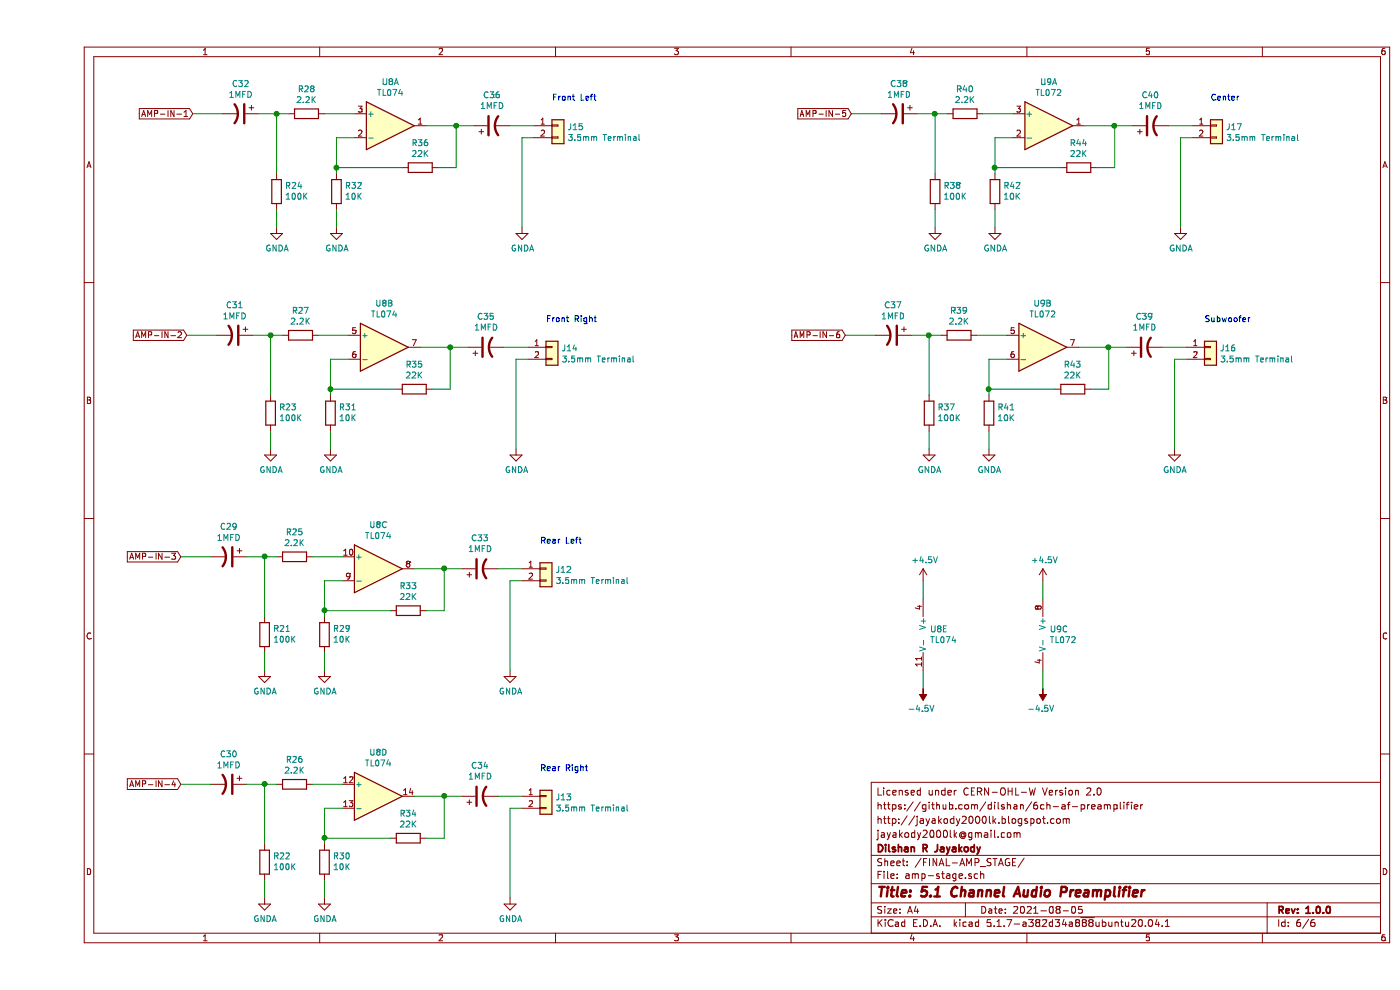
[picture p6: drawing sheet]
EESchema Schematic File Version 4
EELAYER 30 0
EELAYER END
$Descr A4 11693 8268
encoding utf-8
Sheet 6 6
Title "5.1 Channel Audio Preamplifier"
Date "2021-08-05"
Rev "1.0.0"
Comp "Dilshan R Jayakody"
Comment1 "jayakody2000lk@gmail.com"
Comment2 "http://jayakody2000lk.blogspot.com"
Comment3 "https://github.com/dilshan/6ch-af-preamplifier"
Comment4 "Licensed under CERN-OHL-W Version 2.0"
$EndDescr
$Comp
L Amplifier_Operational:TL074 U8
U 1 1
P 2950 1050
F 0 "U8" H 2950 1417 50  0000 C CNN
F 1 "TL074" H 2950 1326 50  0000 C CNN
F 2 "Package_SO:SO-14_3.9x8.65mm_P1.27mm" H 2900 1150 50  0001 C CNN
F 3 "http://www.ti.com/lit/ds/symlink/tl071.pdf" H 3000 1250 50  0001 C CNN
	1    2950 1050
	1    0    0    -1  
$EndComp
$Comp
L Amplifier_Operational:TL074 U8
U 2 1
P 2900 2900
F 0 "U8" H 2900 3267 50  0000 C CNN
F 1 "TL074" H 2900 3176 50  0000 C CNN
F 2 "Package_SO:SO-14_3.9x8.65mm_P1.27mm" H 2850 3000 50  0001 C CNN
F 3 "http://www.ti.com/lit/ds/symlink/tl071.pdf" H 2950 3100 50  0001 C CNN
	2    2900 2900
	1    0    0    -1  
$EndComp
$Comp
L Amplifier_Operational:TL074 U8
U 3 1
P 2850 4750
F 0 "U8" H 2850 5117 50  0000 C CNN
F 1 "TL074" H 2850 5026 50  0000 C CNN
F 2 "Package_SO:SO-14_3.9x8.65mm_P1.27mm" H 2800 4850 50  0001 C CNN
F 3 "http://www.ti.com/lit/ds/symlink/tl071.pdf" H 2900 4950 50  0001 C CNN
	3    2850 4750
	1    0    0    -1  
$EndComp
$Comp
L Amplifier_Operational:TL074 U8
U 4 1
P 2850 6650
F 0 "U8" H 2850 7017 50  0000 C CNN
F 1 "TL074" H 2850 6926 50  0000 C CNN
F 2 "Package_SO:SO-14_3.9x8.65mm_P1.27mm" H 2800 6750 50  0001 C CNN
F 3 "http://www.ti.com/lit/ds/symlink/tl071.pdf" H 2900 6850 50  0001 C CNN
	4    2850 6650
	1    0    0    -1  
$EndComp
$Comp
L Amplifier_Operational:TL074 U8
U 5 1
P 7500 5300
F 0 "U8" H 7458 5346 50  0000 L CNN
F 1 "TL074" H 7458 5255 50  0000 L CNN
F 2 "Package_SO:SO-14_3.9x8.65mm_P1.27mm" H 7450 5400 50  0001 C CNN
F 3 "http://www.ti.com/lit/ds/symlink/tl071.pdf" H 7550 5500 50  0001 C CNN
	5    7500 5300
	1    0    0    -1  
$EndComp
$Comp
L Device:R R36
U 1 1
P 3200 1400
F 0 "R36" V 2993 1400 50  0000 C CNN
F 1 "22K" V 3084 1400 50  0000 C CNN
F 2 "Resistor_SMD:R_0805_2012Metric_Pad1.20x1.40mm_HandSolder" V 3130 1400 50  0001 C CNN
F 3 "~" H 3200 1400 50  0001 C CNN
	1    3200 1400
	0    1    1    0   
$EndComp
Wire Wire Line
	2650 1150 2500 1150
Wire Wire Line
	2500 1150 2500 1400
Wire Wire Line
	3250 1050 3500 1050
$Comp
L Device:R R32
U 1 1
P 2500 1600
F 0 "R32" H 2430 1554 50  0000 R CNN
F 1 "10K" H 2430 1645 50  0000 R CNN
F 2 "Resistor_SMD:R_0805_2012Metric_Pad1.20x1.40mm_HandSolder" V 2430 1600 50  0001 C CNN
F 3 "~" H 2500 1600 50  0001 C CNN
	1    2500 1600
	-1   0    0    1   
$EndComp
Wire Wire Line
	3050 1400 2500 1400
Connection ~ 2500 1400
Wire Wire Line
	2500 1400 2500 1450
Wire Wire Line
	3500 1050 3500 1400
Wire Wire Line
	3500 1400 3350 1400
$Comp
L power:GNDA #PWR078
U 1 1
P 2500 1900
F 0 "#PWR078" H 2500 1650 50  0001 C CNN
F 1 "GNDA" H 2505 1727 50  0000 C CNN
F 2 "" H 2500 1900 50  0001 C CNN
F 3 "" H 2500 1900 50  0001 C CNN
	1    2500 1900
	1    0    0    -1  
$EndComp
Wire Wire Line
	2500 1750 2500 1900
$Comp
L Device:R R28
U 1 1
P 2250 950
F 0 "R28" V 2043 950 50  0000 C CNN
F 1 "2.2K" V 2134 950 50  0000 C CNN
F 2 "Resistor_SMD:R_0805_2012Metric_Pad1.20x1.40mm_HandSolder" V 2180 950 50  0001 C CNN
F 3 "~" H 2250 950 50  0001 C CNN
	1    2250 950 
	0    1    1    0   
$EndComp
Wire Wire Line
	2400 950  2650 950 
$Comp
L Device:R R24
U 1 1
P 2000 1600
F 0 "R24" H 1930 1554 50  0000 R CNN
F 1 "100K" H 1930 1645 50  0000 R CNN
F 2 "Resistor_SMD:R_0805_2012Metric_Pad1.20x1.40mm_HandSolder" V 1930 1600 50  0001 C CNN
F 3 "~" H 2000 1600 50  0001 C CNN
	1    2000 1600
	-1   0    0    1   
$EndComp
$Comp
L power:GNDA #PWR074
U 1 1
P 2000 1900
F 0 "#PWR074" H 2000 1650 50  0001 C CNN
F 1 "GNDA" H 2005 1727 50  0000 C CNN
F 2 "" H 2000 1900 50  0001 C CNN
F 3 "" H 2000 1900 50  0001 C CNN
	1    2000 1900
	1    0    0    -1  
$EndComp
Wire Wire Line
	2000 1900 2000 1750
Wire Wire Line
	2000 1450 2000 950 
Wire Wire Line
	2000 950  2100 950 
$Comp
L Device:CP1 C32
U 1 1
P 1700 950
F 0 "C32" V 1448 950 50  0000 C CNN
F 1 "1MFD" V 1539 950 50  0000 C CNN
F 2 "Capacitor_SMD:CP_Elec_4x5.3" H 1700 950 50  0001 C CNN
F 3 "~" H 1700 950 50  0001 C CNN
	1    1700 950 
	0    1    1    0   
$EndComp
Wire Wire Line
	1850 950  2000 950 
Connection ~ 2000 950 
Wire Wire Line
	1300 950  1550 950 
Text GLabel 1300 950  0    50   Input ~ 0
AMP-IN-1
$Comp
L Device:CP1 C36
U 1 1
P 3800 1050
F 0 "C36" V 4052 1050 50  0000 C CNN
F 1 "1MFD" V 3961 1050 50  0000 C CNN
F 2 "Capacitor_SMD:CP_Elec_4x5.3" H 3800 1050 50  0001 C CNN
F 3 "~" H 3800 1050 50  0001 C CNN
	1    3800 1050
	0    -1   -1   0   
$EndComp
Wire Wire Line
	3500 1050 3650 1050
Connection ~ 3500 1050
$Comp
L Connector_Generic:Conn_01x02 J15
U 1 1
P 4350 1050
F 0 "J15" H 4430 1042 50  0000 L CNN
F 1 "3.5mm Terminal" H 4430 951 50  0000 L CNN
F 2 "6ch-opamp:3.50mm_PCB_Terminal" H 4350 1050 50  0001 C CNN
F 3 "~" H 4350 1050 50  0001 C CNN
	1    4350 1050
	1    0    0    -1  
$EndComp
$Comp
L power:GNDA #PWR082
U 1 1
P 4050 1900
F 0 "#PWR082" H 4050 1650 50  0001 C CNN
F 1 "GNDA" H 4055 1727 50  0000 C CNN
F 2 "" H 4050 1900 50  0001 C CNN
F 3 "" H 4050 1900 50  0001 C CNN
	1    4050 1900
	1    0    0    -1  
$EndComp
Wire Wire Line
	3950 1050 4150 1050
Wire Wire Line
	4050 1900 4050 1150
Wire Wire Line
	4050 1150 4150 1150
$Comp
L Device:R R35
U 1 1
P 3150 3250
F 0 "R35" V 2943 3250 50  0000 C CNN
F 1 "22K" V 3034 3250 50  0000 C CNN
F 2 "Resistor_SMD:R_0805_2012Metric_Pad1.20x1.40mm_HandSolder" V 3080 3250 50  0001 C CNN
F 3 "~" H 3150 3250 50  0001 C CNN
	1    3150 3250
	0    1    1    0   
$EndComp
Wire Wire Line
	2600 3000 2450 3000
Wire Wire Line
	2450 3000 2450 3250
Wire Wire Line
	3200 2900 3450 2900
$Comp
L Device:R R31
U 1 1
P 2450 3450
F 0 "R31" H 2380 3404 50  0000 R CNN
F 1 "10K" H 2380 3495 50  0000 R CNN
F 2 "Resistor_SMD:R_0805_2012Metric_Pad1.20x1.40mm_HandSolder" V 2380 3450 50  0001 C CNN
F 3 "~" H 2450 3450 50  0001 C CNN
	1    2450 3450
	-1   0    0    1   
$EndComp
Wire Wire Line
	3000 3250 2450 3250
Connection ~ 2450 3250
Wire Wire Line
	2450 3250 2450 3300
Wire Wire Line
	3450 2900 3450 3250
Wire Wire Line
	3450 3250 3300 3250
$Comp
L power:GNDA #PWR077
U 1 1
P 2450 3750
F 0 "#PWR077" H 2450 3500 50  0001 C CNN
F 1 "GNDA" H 2455 3577 50  0000 C CNN
F 2 "" H 2450 3750 50  0001 C CNN
F 3 "" H 2450 3750 50  0001 C CNN
	1    2450 3750
	1    0    0    -1  
$EndComp
Wire Wire Line
	2450 3600 2450 3750
$Comp
L Device:R R27
U 1 1
P 2200 2800
F 0 "R27" V 1993 2800 50  0000 C CNN
F 1 "2.2K" V 2084 2800 50  0000 C CNN
F 2 "Resistor_SMD:R_0805_2012Metric_Pad1.20x1.40mm_HandSolder" V 2130 2800 50  0001 C CNN
F 3 "~" H 2200 2800 50  0001 C CNN
	1    2200 2800
	0    1    1    0   
$EndComp
Wire Wire Line
	2350 2800 2600 2800
$Comp
L Device:R R23
U 1 1
P 1950 3450
F 0 "R23" H 1880 3404 50  0000 R CNN
F 1 "100K" H 1880 3495 50  0000 R CNN
F 2 "Resistor_SMD:R_0805_2012Metric_Pad1.20x1.40mm_HandSolder" V 1880 3450 50  0001 C CNN
F 3 "~" H 1950 3450 50  0001 C CNN
	1    1950 3450
	-1   0    0    1   
$EndComp
$Comp
L power:GNDA #PWR073
U 1 1
P 1950 3750
F 0 "#PWR073" H 1950 3500 50  0001 C CNN
F 1 "GNDA" H 1955 3577 50  0000 C CNN
F 2 "" H 1950 3750 50  0001 C CNN
F 3 "" H 1950 3750 50  0001 C CNN
	1    1950 3750
	1    0    0    -1  
$EndComp
Wire Wire Line
	1950 3750 1950 3600
Wire Wire Line
	1950 3300 1950 2800
Wire Wire Line
	1950 2800 2050 2800
$Comp
L Device:CP1 C31
U 1 1
P 1650 2800
F 0 "C31" V 1398 2800 50  0000 C CNN
F 1 "1MFD" V 1489 2800 50  0000 C CNN
F 2 "Capacitor_SMD:CP_Elec_4x5.3" H 1650 2800 50  0001 C CNN
F 3 "~" H 1650 2800 50  0001 C CNN
	1    1650 2800
	0    1    1    0   
$EndComp
Wire Wire Line
	1800 2800 1950 2800
Connection ~ 1950 2800
Wire Wire Line
	1250 2800 1500 2800
Text GLabel 1250 2800 0    50   Input ~ 0
AMP-IN-2
$Comp
L Device:CP1 C35
U 1 1
P 3750 2900
F 0 "C35" V 4002 2900 50  0000 C CNN
F 1 "1MFD" V 3911 2900 50  0000 C CNN
F 2 "Capacitor_SMD:CP_Elec_4x5.3" H 3750 2900 50  0001 C CNN
F 3 "~" H 3750 2900 50  0001 C CNN
	1    3750 2900
	0    -1   -1   0   
$EndComp
Wire Wire Line
	3450 2900 3600 2900
Connection ~ 3450 2900
$Comp
L Connector_Generic:Conn_01x02 J14
U 1 1
P 4300 2900
F 0 "J14" H 4380 2892 50  0000 L CNN
F 1 "3.5mm Terminal" H 4380 2801 50  0000 L CNN
F 2 "6ch-opamp:3.50mm_PCB_Terminal" H 4300 2900 50  0001 C CNN
F 3 "~" H 4300 2900 50  0001 C CNN
	1    4300 2900
	1    0    0    -1  
$EndComp
$Comp
L power:GNDA #PWR081
U 1 1
P 4000 3750
F 0 "#PWR081" H 4000 3500 50  0001 C CNN
F 1 "GNDA" H 4005 3577 50  0000 C CNN
F 2 "" H 4000 3750 50  0001 C CNN
F 3 "" H 4000 3750 50  0001 C CNN
	1    4000 3750
	1    0    0    -1  
$EndComp
Wire Wire Line
	3900 2900 4100 2900
Wire Wire Line
	4000 3750 4000 3000
Wire Wire Line
	4000 3000 4100 3000
$Comp
L Device:R R33
U 1 1
P 3100 5100
F 0 "R33" V 2893 5100 50  0000 C CNN
F 1 "22K" V 2984 5100 50  0000 C CNN
F 2 "Resistor_SMD:R_0805_2012Metric_Pad1.20x1.40mm_HandSolder" V 3030 5100 50  0001 C CNN
F 3 "~" H 3100 5100 50  0001 C CNN
	1    3100 5100
	0    1    1    0   
$EndComp
Wire Wire Line
	2550 4850 2400 4850
Wire Wire Line
	2400 4850 2400 5100
Wire Wire Line
	3150 4750 3400 4750
$Comp
L Device:R R29
U 1 1
P 2400 5300
F 0 "R29" H 2330 5254 50  0000 R CNN
F 1 "10K" H 2330 5345 50  0000 R CNN
F 2 "Resistor_SMD:R_0805_2012Metric_Pad1.20x1.40mm_HandSolder" V 2330 5300 50  0001 C CNN
F 3 "~" H 2400 5300 50  0001 C CNN
	1    2400 5300
	-1   0    0    1   
$EndComp
Wire Wire Line
	2950 5100 2400 5100
Connection ~ 2400 5100
Wire Wire Line
	2400 5100 2400 5150
Wire Wire Line
	3400 4750 3400 5100
Wire Wire Line
	3400 5100 3250 5100
$Comp
L power:GNDA #PWR075
U 1 1
P 2400 5600
F 0 "#PWR075" H 2400 5350 50  0001 C CNN
F 1 "GNDA" H 2405 5427 50  0000 C CNN
F 2 "" H 2400 5600 50  0001 C CNN
F 3 "" H 2400 5600 50  0001 C CNN
	1    2400 5600
	1    0    0    -1  
$EndComp
Wire Wire Line
	2400 5450 2400 5600
$Comp
L Device:R R25
U 1 1
P 2150 4650
F 0 "R25" V 1943 4650 50  0000 C CNN
F 1 "2.2K" V 2034 4650 50  0000 C CNN
F 2 "Resistor_SMD:R_0805_2012Metric_Pad1.20x1.40mm_HandSolder" V 2080 4650 50  0001 C CNN
F 3 "~" H 2150 4650 50  0001 C CNN
	1    2150 4650
	0    1    1    0   
$EndComp
Wire Wire Line
	2300 4650 2550 4650
$Comp
L Device:R R21
U 1 1
P 1900 5300
F 0 "R21" H 1830 5254 50  0000 R CNN
F 1 "100K" H 1830 5345 50  0000 R CNN
F 2 "Resistor_SMD:R_0805_2012Metric_Pad1.20x1.40mm_HandSolder" V 1830 5300 50  0001 C CNN
F 3 "~" H 1900 5300 50  0001 C CNN
	1    1900 5300
	-1   0    0    1   
$EndComp
$Comp
L power:GNDA #PWR071
U 1 1
P 1900 5600
F 0 "#PWR071" H 1900 5350 50  0001 C CNN
F 1 "GNDA" H 1905 5427 50  0000 C CNN
F 2 "" H 1900 5600 50  0001 C CNN
F 3 "" H 1900 5600 50  0001 C CNN
	1    1900 5600
	1    0    0    -1  
$EndComp
Wire Wire Line
	1900 5600 1900 5450
Wire Wire Line
	1900 5150 1900 4650
Wire Wire Line
	1900 4650 2000 4650
$Comp
L Device:CP1 C29
U 1 1
P 1600 4650
F 0 "C29" V 1348 4650 50  0000 C CNN
F 1 "1MFD" V 1439 4650 50  0000 C CNN
F 2 "Capacitor_SMD:CP_Elec_4x5.3" H 1600 4650 50  0001 C CNN
F 3 "~" H 1600 4650 50  0001 C CNN
	1    1600 4650
	0    1    1    0   
$EndComp
Wire Wire Line
	1750 4650 1900 4650
Connection ~ 1900 4650
Wire Wire Line
	1200 4650 1450 4650
Text GLabel 1200 4650 0    50   Input ~ 0
AMP-IN-3
$Comp
L Device:CP1 C33
U 1 1
P 3700 4750
F 0 "C33" V 3952 4750 50  0000 C CNN
F 1 "1MFD" V 3861 4750 50  0000 C CNN
F 2 "Capacitor_SMD:CP_Elec_4x5.3" H 3700 4750 50  0001 C CNN
F 3 "~" H 3700 4750 50  0001 C CNN
	1    3700 4750
	0    -1   -1   0   
$EndComp
Wire Wire Line
	3400 4750 3550 4750
Connection ~ 3400 4750
$Comp
L Connector_Generic:Conn_01x02 J12
U 1 1
P 4250 4750
F 0 "J12" H 4330 4742 50  0000 L CNN
F 1 "3.5mm Terminal" H 4330 4651 50  0000 L CNN
F 2 "6ch-opamp:3.50mm_PCB_Terminal" H 4250 4750 50  0001 C CNN
F 3 "~" H 4250 4750 50  0001 C CNN
	1    4250 4750
	1    0    0    -1  
$EndComp
$Comp
L power:GNDA #PWR079
U 1 1
P 3950 5600
F 0 "#PWR079" H 3950 5350 50  0001 C CNN
F 1 "GNDA" H 3955 5427 50  0000 C CNN
F 2 "" H 3950 5600 50  0001 C CNN
F 3 "" H 3950 5600 50  0001 C CNN
	1    3950 5600
	1    0    0    -1  
$EndComp
Wire Wire Line
	3850 4750 4050 4750
Wire Wire Line
	3950 5600 3950 4850
Wire Wire Line
	3950 4850 4050 4850
$Comp
L Device:R R34
U 1 1
P 3100 7000
F 0 "R34" V 2893 7000 50  0000 C CNN
F 1 "22K" V 2984 7000 50  0000 C CNN
F 2 "Resistor_SMD:R_0805_2012Metric_Pad1.20x1.40mm_HandSolder" V 3030 7000 50  0001 C CNN
F 3 "~" H 3100 7000 50  0001 C CNN
	1    3100 7000
	0    1    1    0   
$EndComp
Wire Wire Line
	2550 6750 2400 6750
Wire Wire Line
	2400 6750 2400 7000
Wire Wire Line
	3150 6650 3400 6650
$Comp
L Device:R R30
U 1 1
P 2400 7200
F 0 "R30" H 2330 7154 50  0000 R CNN
F 1 "10K" H 2330 7245 50  0000 R CNN
F 2 "Resistor_SMD:R_0805_2012Metric_Pad1.20x1.40mm_HandSolder" V 2330 7200 50  0001 C CNN
F 3 "~" H 2400 7200 50  0001 C CNN
	1    2400 7200
	-1   0    0    1   
$EndComp
Wire Wire Line
	2950 7000 2400 7000
Connection ~ 2400 7000
Wire Wire Line
	2400 7000 2400 7050
Wire Wire Line
	3400 6650 3400 7000
Wire Wire Line
	3400 7000 3250 7000
$Comp
L power:GNDA #PWR076
U 1 1
P 2400 7500
F 0 "#PWR076" H 2400 7250 50  0001 C CNN
F 1 "GNDA" H 2405 7327 50  0000 C CNN
F 2 "" H 2400 7500 50  0001 C CNN
F 3 "" H 2400 7500 50  0001 C CNN
	1    2400 7500
	1    0    0    -1  
$EndComp
Wire Wire Line
	2400 7350 2400 7500
$Comp
L Device:R R26
U 1 1
P 2150 6550
F 0 "R26" V 1943 6550 50  0000 C CNN
F 1 "2.2K" V 2034 6550 50  0000 C CNN
F 2 "Resistor_SMD:R_0805_2012Metric_Pad1.20x1.40mm_HandSolder" V 2080 6550 50  0001 C CNN
F 3 "~" H 2150 6550 50  0001 C CNN
	1    2150 6550
	0    1    1    0   
$EndComp
Wire Wire Line
	2300 6550 2550 6550
$Comp
L Device:R R22
U 1 1
P 1900 7200
F 0 "R22" H 1830 7154 50  0000 R CNN
F 1 "100K" H 1830 7245 50  0000 R CNN
F 2 "Resistor_SMD:R_0805_2012Metric_Pad1.20x1.40mm_HandSolder" V 1830 7200 50  0001 C CNN
F 3 "~" H 1900 7200 50  0001 C CNN
	1    1900 7200
	-1   0    0    1   
$EndComp
$Comp
L power:GNDA #PWR072
U 1 1
P 1900 7500
F 0 "#PWR072" H 1900 7250 50  0001 C CNN
F 1 "GNDA" H 1905 7327 50  0000 C CNN
F 2 "" H 1900 7500 50  0001 C CNN
F 3 "" H 1900 7500 50  0001 C CNN
	1    1900 7500
	1    0    0    -1  
$EndComp
Wire Wire Line
	1900 7500 1900 7350
Wire Wire Line
	1900 7050 1900 6550
Wire Wire Line
	1900 6550 2000 6550
$Comp
L Device:CP1 C30
U 1 1
P 1600 6550
F 0 "C30" V 1348 6550 50  0000 C CNN
F 1 "1MFD" V 1439 6550 50  0000 C CNN
F 2 "Capacitor_SMD:CP_Elec_4x5.3" H 1600 6550 50  0001 C CNN
F 3 "~" H 1600 6550 50  0001 C CNN
	1    1600 6550
	0    1    1    0   
$EndComp
Wire Wire Line
	1750 6550 1900 6550
Connection ~ 1900 6550
Wire Wire Line
	1200 6550 1450 6550
Text GLabel 1200 6550 0    50   Input ~ 0
AMP-IN-4
$Comp
L Device:CP1 C34
U 1 1
P 3700 6650
F 0 "C34" V 3952 6650 50  0000 C CNN
F 1 "1MFD" V 3861 6650 50  0000 C CNN
F 2 "Capacitor_SMD:CP_Elec_4x5.3" H 3700 6650 50  0001 C CNN
F 3 "~" H 3700 6650 50  0001 C CNN
	1    3700 6650
	0    -1   -1   0   
$EndComp
Wire Wire Line
	3400 6650 3550 6650
Connection ~ 3400 6650
$Comp
L Connector_Generic:Conn_01x02 J13
U 1 1
P 4250 6650
F 0 "J13" H 4330 6642 50  0000 L CNN
F 1 "3.5mm Terminal" H 4330 6551 50  0000 L CNN
F 2 "6ch-opamp:3.50mm_PCB_Terminal" H 4250 6650 50  0001 C CNN
F 3 "~" H 4250 6650 50  0001 C CNN
	1    4250 6650
	1    0    0    -1  
$EndComp
$Comp
L power:GNDA #PWR080
U 1 1
P 3950 7500
F 0 "#PWR080" H 3950 7250 50  0001 C CNN
F 1 "GNDA" H 3955 7327 50  0000 C CNN
F 2 "" H 3950 7500 50  0001 C CNN
F 3 "" H 3950 7500 50  0001 C CNN
	1    3950 7500
	1    0    0    -1  
$EndComp
Wire Wire Line
	3850 6650 4050 6650
Wire Wire Line
	3950 7500 3950 6750
Wire Wire Line
	3950 6750 4050 6750
$Comp
L Device:R R44
U 1 1
P 8700 1400
F 0 "R44" V 8493 1400 50  0000 C CNN
F 1 "22K" V 8584 1400 50  0000 C CNN
F 2 "Resistor_SMD:R_0805_2012Metric_Pad1.20x1.40mm_HandSolder" V 8630 1400 50  0001 C CNN
F 3 "~" H 8700 1400 50  0001 C CNN
	1    8700 1400
	0    1    1    0   
$EndComp
Wire Wire Line
	8150 1150 8000 1150
Wire Wire Line
	8000 1150 8000 1400
Wire Wire Line
	8750 1050 9000 1050
$Comp
L Device:R R42
U 1 1
P 8000 1600
F 0 "R42" H 7930 1554 50  0000 R CNN
F 1 "10K" H 7930 1645 50  0000 R CNN
F 2 "Resistor_SMD:R_0805_2012Metric_Pad1.20x1.40mm_HandSolder" V 7930 1600 50  0001 C CNN
F 3 "~" H 8000 1600 50  0001 C CNN
	1    8000 1600
	-1   0    0    1   
$EndComp
Wire Wire Line
	8550 1400 8000 1400
Connection ~ 8000 1400
Wire Wire Line
	8000 1400 8000 1450
Wire Wire Line
	9000 1050 9000 1400
Wire Wire Line
	9000 1400 8850 1400
$Comp
L power:GNDA #PWR088
U 1 1
P 8000 1900
F 0 "#PWR088" H 8000 1650 50  0001 C CNN
F 1 "GNDA" H 8005 1727 50  0000 C CNN
F 2 "" H 8000 1900 50  0001 C CNN
F 3 "" H 8000 1900 50  0001 C CNN
	1    8000 1900
	1    0    0    -1  
$EndComp
Wire Wire Line
	8000 1750 8000 1900
$Comp
L Device:R R40
U 1 1
P 7750 950
F 0 "R40" V 7543 950 50  0000 C CNN
F 1 "2.2K" V 7634 950 50  0000 C CNN
F 2 "Resistor_SMD:R_0805_2012Metric_Pad1.20x1.40mm_HandSolder" V 7680 950 50  0001 C CNN
F 3 "~" H 7750 950 50  0001 C CNN
	1    7750 950 
	0    1    1    0   
$EndComp
Wire Wire Line
	7900 950  8150 950 
$Comp
L Device:R R38
U 1 1
P 7500 1600
F 0 "R38" H 7430 1554 50  0000 R CNN
F 1 "100K" H 7430 1645 50  0000 R CNN
F 2 "Resistor_SMD:R_0805_2012Metric_Pad1.20x1.40mm_HandSolder" V 7430 1600 50  0001 C CNN
F 3 "~" H 7500 1600 50  0001 C CNN
	1    7500 1600
	-1   0    0    1   
$EndComp
$Comp
L power:GNDA #PWR086
U 1 1
P 7500 1900
F 0 "#PWR086" H 7500 1650 50  0001 C CNN
F 1 "GNDA" H 7505 1727 50  0000 C CNN
F 2 "" H 7500 1900 50  0001 C CNN
F 3 "" H 7500 1900 50  0001 C CNN
	1    7500 1900
	1    0    0    -1  
$EndComp
Wire Wire Line
	7500 1900 7500 1750
Wire Wire Line
	7500 1450 7500 950 
Wire Wire Line
	7500 950  7600 950 
$Comp
L Device:CP1 C38
U 1 1
P 7200 950
F 0 "C38" V 6948 950 50  0000 C CNN
F 1 "1MFD" V 7039 950 50  0000 C CNN
F 2 "Capacitor_SMD:CP_Elec_4x5.3" H 7200 950 50  0001 C CNN
F 3 "~" H 7200 950 50  0001 C CNN
	1    7200 950 
	0    1    1    0   
$EndComp
Wire Wire Line
	7350 950  7500 950 
Connection ~ 7500 950 
Wire Wire Line
	6800 950  7050 950 
Text GLabel 6800 950  0    50   Input ~ 0
AMP-IN-5
$Comp
L Device:CP1 C40
U 1 1
P 9300 1050
F 0 "C40" V 9552 1050 50  0000 C CNN
F 1 "1MFD" V 9461 1050 50  0000 C CNN
F 2 "Capacitor_SMD:CP_Elec_4x5.3" H 9300 1050 50  0001 C CNN
F 3 "~" H 9300 1050 50  0001 C CNN
	1    9300 1050
	0    -1   -1   0   
$EndComp
Wire Wire Line
	9000 1050 9150 1050
Connection ~ 9000 1050
$Comp
L Connector_Generic:Conn_01x02 J17
U 1 1
P 9850 1050
F 0 "J17" H 9930 1042 50  0000 L CNN
F 1 "3.5mm Terminal" H 9930 951 50  0000 L CNN
F 2 "6ch-opamp:3.50mm_PCB_Terminal" H 9850 1050 50  0001 C CNN
F 3 "~" H 9850 1050 50  0001 C CNN
	1    9850 1050
	1    0    0    -1  
$EndComp
$Comp
L power:GNDA #PWR092
U 1 1
P 9550 1900
F 0 "#PWR092" H 9550 1650 50  0001 C CNN
F 1 "GNDA" H 9555 1727 50  0000 C CNN
F 2 "" H 9550 1900 50  0001 C CNN
F 3 "" H 9550 1900 50  0001 C CNN
	1    9550 1900
	1    0    0    -1  
$EndComp
Wire Wire Line
	9450 1050 9650 1050
Wire Wire Line
	9550 1900 9550 1150
Wire Wire Line
	9550 1150 9650 1150
$Comp
L Device:R R43
U 1 1
P 8650 3250
F 0 "R43" V 8443 3250 50  0000 C CNN
F 1 "22K" V 8534 3250 50  0000 C CNN
F 2 "Resistor_SMD:R_0805_2012Metric_Pad1.20x1.40mm_HandSolder" V 8580 3250 50  0001 C CNN
F 3 "~" H 8650 3250 50  0001 C CNN
	1    8650 3250
	0    1    1    0   
$EndComp
Wire Wire Line
	8100 3000 7950 3000
Wire Wire Line
	7950 3000 7950 3250
Wire Wire Line
	8700 2900 8950 2900
$Comp
L Device:R R41
U 1 1
P 7950 3450
F 0 "R41" H 7880 3404 50  0000 R CNN
F 1 "10K" H 7880 3495 50  0000 R CNN
F 2 "Resistor_SMD:R_0805_2012Metric_Pad1.20x1.40mm_HandSolder" V 7880 3450 50  0001 C CNN
F 3 "~" H 7950 3450 50  0001 C CNN
	1    7950 3450
	-1   0    0    1   
$EndComp
Wire Wire Line
	8500 3250 7950 3250
Connection ~ 7950 3250
Wire Wire Line
	7950 3250 7950 3300
Wire Wire Line
	8950 2900 8950 3250
Wire Wire Line
	8950 3250 8800 3250
$Comp
L power:GNDA #PWR087
U 1 1
P 7950 3750
F 0 "#PWR087" H 7950 3500 50  0001 C CNN
F 1 "GNDA" H 7955 3577 50  0000 C CNN
F 2 "" H 7950 3750 50  0001 C CNN
F 3 "" H 7950 3750 50  0001 C CNN
	1    7950 3750
	1    0    0    -1  
$EndComp
Wire Wire Line
	7950 3600 7950 3750
$Comp
L Device:R R39
U 1 1
P 7700 2800
F 0 "R39" V 7493 2800 50  0000 C CNN
F 1 "2.2K" V 7584 2800 50  0000 C CNN
F 2 "Resistor_SMD:R_0805_2012Metric_Pad1.20x1.40mm_HandSolder" V 7630 2800 50  0001 C CNN
F 3 "~" H 7700 2800 50  0001 C CNN
	1    7700 2800
	0    1    1    0   
$EndComp
Wire Wire Line
	7850 2800 8100 2800
$Comp
L Device:R R37
U 1 1
P 7450 3450
F 0 "R37" H 7380 3404 50  0000 R CNN
F 1 "100K" H 7380 3495 50  0000 R CNN
F 2 "Resistor_SMD:R_0805_2012Metric_Pad1.20x1.40mm_HandSolder" V 7380 3450 50  0001 C CNN
F 3 "~" H 7450 3450 50  0001 C CNN
	1    7450 3450
	-1   0    0    1   
$EndComp
$Comp
L power:GNDA #PWR085
U 1 1
P 7450 3750
F 0 "#PWR085" H 7450 3500 50  0001 C CNN
F 1 "GNDA" H 7455 3577 50  0000 C CNN
F 2 "" H 7450 3750 50  0001 C CNN
F 3 "" H 7450 3750 50  0001 C CNN
	1    7450 3750
	1    0    0    -1  
$EndComp
Wire Wire Line
	7450 3750 7450 3600
Wire Wire Line
	7450 3300 7450 2800
Wire Wire Line
	7450 2800 7550 2800
$Comp
L Device:CP1 C37
U 1 1
P 7150 2800
F 0 "C37" V 6898 2800 50  0000 C CNN
F 1 "1MFD" V 6989 2800 50  0000 C CNN
F 2 "Capacitor_SMD:CP_Elec_4x5.3" H 7150 2800 50  0001 C CNN
F 3 "~" H 7150 2800 50  0001 C CNN
	1    7150 2800
	0    1    1    0   
$EndComp
Wire Wire Line
	7300 2800 7450 2800
Connection ~ 7450 2800
Wire Wire Line
	6750 2800 7000 2800
Text GLabel 6750 2800 0    50   Input ~ 0
AMP-IN-6
$Comp
L Device:CP1 C39
U 1 1
P 9250 2900
F 0 "C39" V 9502 2900 50  0000 C CNN
F 1 "1MFD" V 9411 2900 50  0000 C CNN
F 2 "Capacitor_SMD:CP_Elec_4x5.3" H 9250 2900 50  0001 C CNN
F 3 "~" H 9250 2900 50  0001 C CNN
	1    9250 2900
	0    -1   -1   0   
$EndComp
Wire Wire Line
	8950 2900 9100 2900
Connection ~ 8950 2900
$Comp
L Connector_Generic:Conn_01x02 J16
U 1 1
P 9800 2900
F 0 "J16" H 9880 2892 50  0000 L CNN
F 1 "3.5mm Terminal" H 9880 2801 50  0000 L CNN
F 2 "6ch-opamp:3.50mm_PCB_Terminal" H 9800 2900 50  0001 C CNN
F 3 "~" H 9800 2900 50  0001 C CNN
	1    9800 2900
	1    0    0    -1  
$EndComp
$Comp
L power:GNDA #PWR091
U 1 1
P 9500 3750
F 0 "#PWR091" H 9500 3500 50  0001 C CNN
F 1 "GNDA" H 9505 3577 50  0000 C CNN
F 2 "" H 9500 3750 50  0001 C CNN
F 3 "" H 9500 3750 50  0001 C CNN
	1    9500 3750
	1    0    0    -1  
$EndComp
Wire Wire Line
	9400 2900 9600 2900
Wire Wire Line
	9500 3750 9500 3000
Wire Wire Line
	9500 3000 9600 3000
$Comp
L Amplifier_Operational:TL072 U9
U 1 1
P 8450 1050
F 0 "U9" H 8450 1417 50  0000 C CNN
F 1 "TL072" H 8450 1326 50  0000 C CNN
F 2 "Package_SO:SO-8_3.9x4.9mm_P1.27mm" H 8450 1050 50  0001 C CNN
F 3 "http://www.ti.com/lit/ds/symlink/tl071.pdf" H 8450 1050 50  0001 C CNN
	1    8450 1050
	1    0    0    -1  
$EndComp
$Comp
L Amplifier_Operational:TL072 U9
U 2 1
P 8400 2900
F 0 "U9" H 8400 3267 50  0000 C CNN
F 1 "TL072" H 8400 3176 50  0000 C CNN
F 2 "Package_SO:SO-8_3.9x4.9mm_P1.27mm" H 8400 2900 50  0001 C CNN
F 3 "http://www.ti.com/lit/ds/symlink/tl071.pdf" H 8400 2900 50  0001 C CNN
	2    8400 2900
	1    0    0    -1  
$EndComp
$Comp
L Amplifier_Operational:TL072 U9
U 3 1
P 8500 5300
F 0 "U9" H 8458 5346 50  0000 L CNN
F 1 "TL072" H 8458 5255 50  0000 L CNN
F 2 "Package_SO:SO-8_3.9x4.9mm_P1.27mm" H 8500 5300 50  0001 C CNN
F 3 "http://www.ti.com/lit/ds/symlink/tl071.pdf" H 8500 5300 50  0001 C CNN
	3    8500 5300
	1    0    0    -1  
$EndComp
$Comp
L 6ch-preamp:+4.5V #PWR083
U 1 1
P 7400 4850
F 0 "#PWR083" H 7400 4700 50  0001 C CNN
F 1 "+4.5V" H 7415 5023 50  0000 C CNN
F 2 "" H 7400 4850 50  0001 C CNN
F 3 "" H 7400 4850 50  0001 C CNN
	1    7400 4850
	1    0    0    -1  
$EndComp
$Comp
L 6ch-preamp:+4.5V #PWR089
U 1 1
P 8400 4850
F 0 "#PWR089" H 8400 4700 50  0001 C CNN
F 1 "+4.5V" H 8415 5023 50  0000 C CNN
F 2 "" H 8400 4850 50  0001 C CNN
F 3 "" H 8400 4850 50  0001 C CNN
	1    8400 4850
	1    0    0    -1  
$EndComp
$Comp
L 6ch-preamp:-4.5V #PWR084
U 1 1
P 7400 5750
F 0 "#PWR084" H 7400 5850 50  0001 C CNN
F 1 "-4.5V" H 7415 5923 50  0000 C CNN
F 2 "" H 7400 5750 50  0001 C CNN
F 3 "" H 7400 5750 50  0001 C CNN
	1    7400 5750
	-1   0    0    1   
$EndComp
$Comp
L 6ch-preamp:-4.5V #PWR090
U 1 1
P 8400 5750
F 0 "#PWR090" H 8400 5850 50  0001 C CNN
F 1 "-4.5V" H 8415 5923 50  0000 C CNN
F 2 "" H 8400 5750 50  0001 C CNN
F 3 "" H 8400 5750 50  0001 C CNN
	1    8400 5750
	-1   0    0    1   
$EndComp
Wire Wire Line
	7400 4850 7400 5000
Wire Wire Line
	8400 4850 8400 5000
Wire Wire Line
	7400 5600 7400 5750
Wire Wire Line
	8400 5600 8400 5750
Text Notes 4300 850  0    50   ~ 0
Front Left
Text Notes 4250 2700 0    50   ~ 0
Front Right
Text Notes 4200 4550 0    50   ~ 0
Rear Left
Text Notes 4200 6450 0    50   ~ 0
Rear Right
Text Notes 9800 850  0    50   ~ 0
Center
Text Notes 9750 2700 0    50   ~ 0
Subwoofer
$EndSCHEMATC
